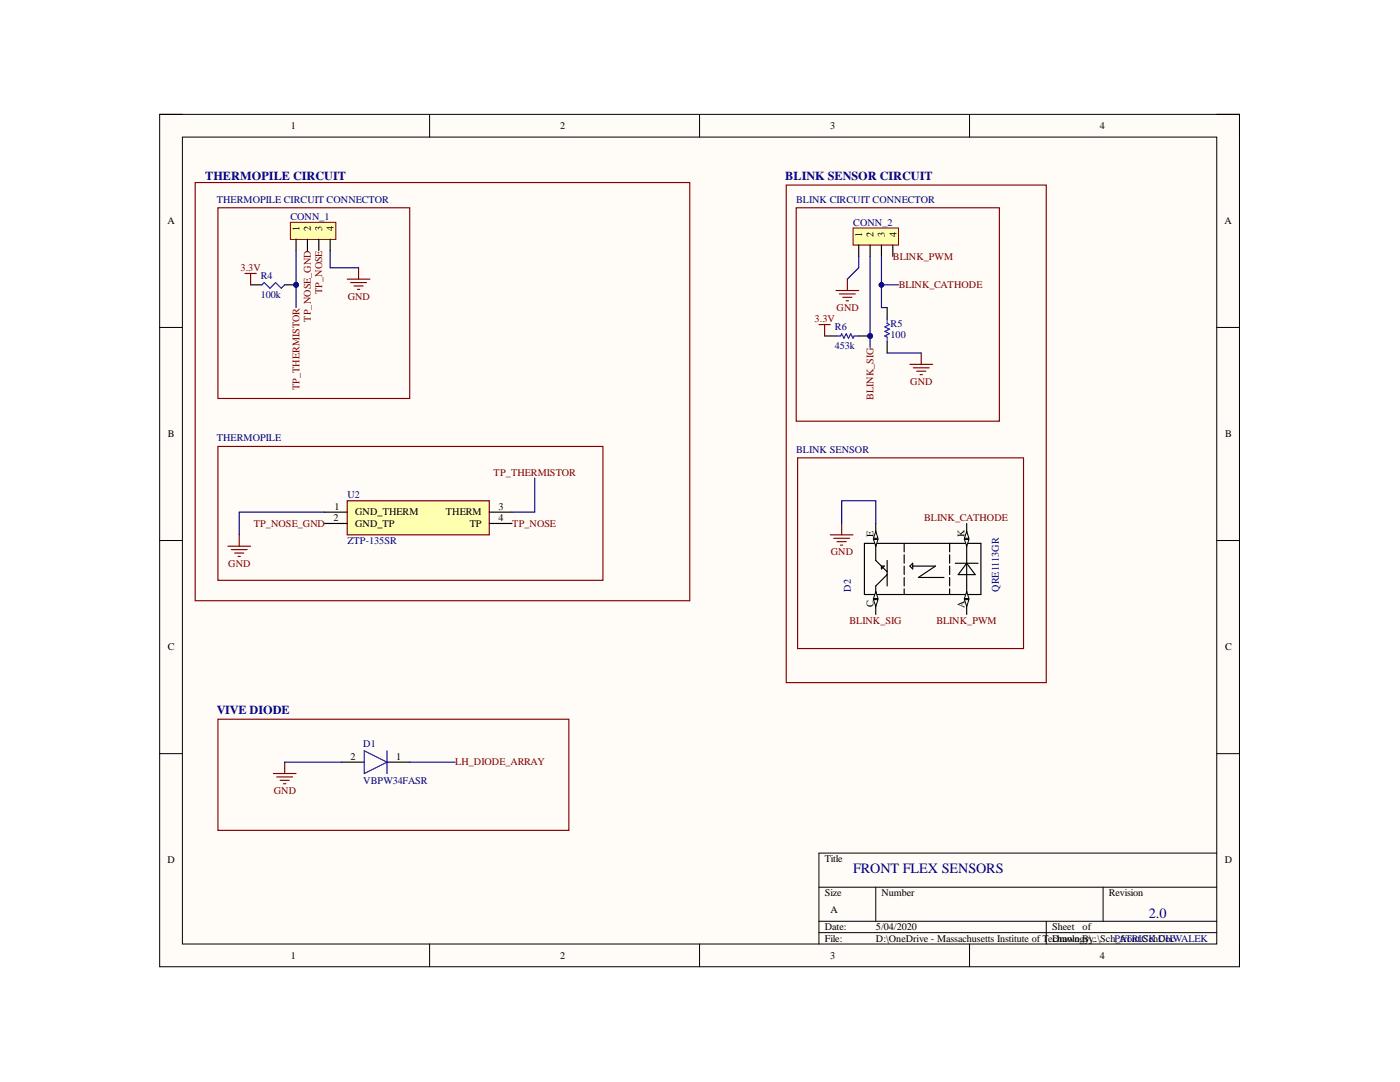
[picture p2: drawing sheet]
<svg xmlns="http://www.w3.org/2000/svg" width="279mm" height="216mm" viewBox="0 0 279 216" stroke-linecap="round" stroke-linejoin="round" font-family="sans-serif">
<path d="M31.9 22.8h215.5v170.1h-215.5z" fill-rule="evenodd" fill="#fffcf8"/>
<path d="M31.9 22.8h215.5v170.1h-215.5z" fill="none" stroke="#000" stroke-width=".2"/>
<path d="M36.4 27.4h206.4v161h-206.4z" fill-rule="evenodd" fill="#fffcf8"/>
<g fill="none" stroke="#000" stroke-width=".2">
<path d="M31.9 22.8h4.5M36.4 27.4h206.4v161h-206.4zM85.7 22.8v4.6M139.6 22.8v4.6M193.5 22.8v4.6M242.8 22.8h4.6v4.6M31.9 65.3h4.5M242.8 65.3h4.6M31.9 107.9h4.5M242.8 107.9h4.6M31.9 150.4h4.5M242.8 150.4h4.6"/>
<path d="M163.4 177h79.4M174.8 177v6.8M220.1 177v6.8M242.8 170.2h-79.4v18.2M85.7 188.4v4.5M139.6 188.4v4.5M163.4 183.8h79.4M163.4 186.1h79.4M193.5 188.4v4.5M208.8 183.8v4.6M247.4 188.4v4.5"/>
</g>
<path d="M69.3 99.9h28.3v6.8h-28.3z" fill-rule="evenodd" fill="#ffffb0"/>
<path d="M69.3 99.9h28.3v6.8h-28.3zM45.5 109h4.5M46.2 109.7h3.1M46.8 110.4h1.8M47.5 111h.5M47.7 106.7v2.3M54.5 154.3h4.6M55.2 155h3.2M55.9 155.7h1.8M56.6 156.4h.4M56.8 152.1v2.2" fill="none" stroke="#800000" stroke-width=".23"/>
<path d="M64.8 102.2h4.5M64.8 104.5h4.5M97.6 102.2h4.6M97.6 104.5h4.6M68.2 152.1h4.5M77.2 152.1h4.6" fill="none" stroke="#000" stroke-width=".23"/>
<path d="M72.7 149.8l4.5 2.3-4.5 2.2zM77.2 149.8v4.5" fill="none" stroke="#00f" stroke-width=".23"/>
<path d="M170.2 45.5h9.1v3.4h-9.1z" fill-rule="evenodd" fill="#ffffb0"/>
<path d="M170.2 45.5h9.1v3.4h-9.1z" fill="none" stroke="#800000" stroke-width=".2"/>
<path d="M171.4 48.9v2.3M173.6 48.9v2.3M175.9 48.9v2.3M178.2 48.9v2.3M177 61.4v2.2M177 68.2v2.2" fill="none" stroke="#000" stroke-width=".23"/>
<path d="M166.8 58h4.6M167.5 58.7h3.2M168.2 59.3h1.8M169.1 55.7v2.3M168.9 60h.4M181.6 72.7h4.5M182.3 73.4h3.1M182.9 74.1h1.9M183.6 74.8h.5M183.9 70.4v2.3" fill="none" stroke="#800000" stroke-width=".23"/>
<path d="M177 63.6v1l.5 .2-.9 .4 .9 .5-.9 .4 .9 .5-.9 .4 .4 .3v.9" fill="none" stroke="#00f" stroke-width=".23"/>
<path d="M58 44.4h9v3.4h-9z" fill-rule="evenodd" fill="#ffffb0"/>
<path d="M58 44.4h9v3.4h-9z" fill="none" stroke="#800000" stroke-width=".2"/>
<path d="M50 56.8h2.3M65.9 47.8v2.2" fill="none" stroke="#000" stroke-width=".23"/>
<path d="M52.3 56.8l.4-.4 1.2 1.1 1.1-1.1 1.1 1.1 .7-.7" fill="none" stroke="#00f" stroke-width=".23"/>
<path d="M48.9 54.6h2.2M50 54.6v2.2" fill="none" stroke="#800000" stroke-width=".23"/>
<circle cx="173.6" cy="67" r=".45" fill="#000080"/>
<circle cx="173.6" cy="67" r=".45" fill="none" stroke="#000080" stroke-width=".2"/>
<path d="M164.6 67h2.2M171.4 67h2.2" fill="none" stroke="#000" stroke-width=".23"/>
<circle cx="173.6" cy="67" r=".45" fill="#000080"/>
<circle cx="173.6" cy="67" r=".45" fill="none" stroke="#000080" stroke-width=".2"/>
<path d="M166.8 67h.9l.3-.4 .4 .9 .5-.9 .4 .9 .5-.9 .4 .9 .3-.5h.9" fill="none" stroke="#00f" stroke-width=".23"/>
<path d="M69.3 55.7h4.5M70 56.4h3.1M70.7 57.1h1.8M71.3 57.7h.5M71.6 53.4v2.3M163.4 64.8h2.3M164.6 64.8v2.2" fill="none" stroke="#800000" stroke-width=".23"/>
<g fill="none" stroke="#000" stroke-width=".23">
<path d="M172.5 108.4h23.3v10.2h-23.3zM174.8 108.4v3.4l1.1 1.2M175.9 113h.6l-.6 .5zM175.9 113l1.1 1.1M177 114.7l-2.2 2.2v1.7M177 111.8v5.1M180.4 108.4v1.7M180.4 110.7v1.7M180.4 113v1.7M180.4 115.2v1.7M180.4 117.5v1.1M181.6 113l.6-.6v1.1z"/>
<path d="M182.2 113h4.5l-3.4 2.2h5.1M189.5 108.4v1.7M189.5 110.7v1.7M189.5 113v1.7M189.5 115.2v1.7M189.5 117.5v1.1M190.7 112.4h4.5M192.9 112.4l1.7 2.3h-3.4zM192.9 109v13.6"/>
</g>
<path d="M192.9 118.1l.5 1.3h-.9z" fill="#f8fcff"/>
<path d="M192.9 118.1l.5 1.3h-.9z" fill="none" stroke="#000" stroke-width=".2"/>
<path d="M192.5 119.7h.9l-.5 1.3z" fill="#f8fcff"/>
<path d="M192.5 119.7h.9l-.5 1.3z" fill="none" stroke="#000" stroke-width=".2"/>
<path d="M192.9 104.5v4.5" fill="none" stroke="#000" stroke-width=".23"/>
<path d="M192.5 107.6h.9l-.5 1.4z" fill="#f8fcff"/>
<path d="M192.5 107.6h.9l-.5 1.4z" fill="none" stroke="#000" stroke-width=".2"/>
<path d="M192.9 106l.5 1.4h-.9z" fill="#f8fcff"/>
<path d="M192.9 106l.5 1.4h-.9z" fill="none" stroke="#000" stroke-width=".2"/>
<path d="M174.8 118.1v4.5" fill="none" stroke="#000" stroke-width=".23"/>
<path d="M174.8 118.1l.4 1.3h-.9z" fill="#f8fcff"/>
<path d="M174.8 118.1l.4 1.3h-.9z" fill="none" stroke="#000" stroke-width=".2"/>
<path d="M174.3 119.7h.9l-.4 1.3z" fill="#f8fcff"/>
<path d="M174.3 119.7h.9l-.4 1.3z" fill="none" stroke="#000" stroke-width=".2"/>
<path d="M174.8 104.5v4.5" fill="none" stroke="#000" stroke-width=".23"/>
<path d="M174.3 107.6h.9l-.4 1.4z" fill="#f8fcff"/>
<path d="M174.3 107.6h.9l-.4 1.4z" fill="none" stroke="#000" stroke-width=".2"/>
<path d="M174.8 106l.4 1.4h-.9z" fill="#f8fcff"/>
<path d="M174.8 106l.4 1.4h-.9z" fill="none" stroke="#000" stroke-width=".2"/>
<path d="M165.7 106.7h4.5M166.4 107.4h3.2M167.1 108.1h1.8M167.7 108.8h.5M168 104.5v2.2" fill="none" stroke="#800000" stroke-width=".23"/>
<path d="M59.1 50v11.4M171.4 51.2v2.2l-2.3 2.3M173.6 51.2v18.1M64.8 102.2h-17.1v4.5M56.8 152.1h11.4M81.8 152.1h9" fill="none" stroke="#000080" stroke-width=".23"/>
<circle cx="173.6" cy="67" r=".45" fill="#000080"/>
<circle cx="173.6" cy="67" r=".45" fill="none" stroke="#000080" stroke-width=".2"/>
<path d="M65.9 50v3.4h5.7M175.9 56.8h3.4M177 70.4h6.9" fill="none" stroke="#000080" stroke-width=".23"/>
<circle cx="175.9" cy="56.8" r=".45" fill="#000080"/>
<circle cx="175.9" cy="56.8" r=".45" fill="none" stroke="#000080" stroke-width=".2"/>
<path d="M175.9 51.2v10.2h1.1M106.7 95.4v6.8h-4.5M168 104.5v-4.6h6.8v4.6" fill="none" stroke="#000080" stroke-width=".23"/>
<circle cx="175.9" cy="56.8" r=".45" fill="#000080"/>
<circle cx="175.9" cy="56.8" r=".45" fill="none" stroke="#000080" stroke-width=".2"/>
<path d="M39 36.4h98.7v83.5h-98.7zM156.9 36.9h51.9v99.3h-51.9zM43.5 41.5h38.3v38h-38.3zM158.9 41.5h40.5v42.5h-40.5zM43.5 89.1h76.8v26.7h-76.8zM159.2 91.4h45.1v38h-45.1zM43.5 143.5h70v22.2h-70z" fill="none" stroke="#800000" stroke-width=".23"/>
<text font-size="9.9" fill="#000080" x="60.1" y="56.9">NLTP0NOSE0GND</text>
<g font-size="2.8" fill="#000080">
<text x="170.3" y="174.1">FRONT FLEX SENSORS</text>
<text x="229.3" y="183.2">2.0</text>
</g>
<g font-size="2.4" fill="#000080">
<text x="41" y="35.9">THERMOPILE CIRCUIT</text>
<text x="156.7" y="35.9">BLINK SENSOR CIRCUIT</text>
<text x="43.3" y="142.4">VIVE DIODE</text>
</g>
<g font-size="2">
<text x="58" y="25.7">1</text>
<text x="111.8" y="25.7">2</text>
<text x="165.7" y="25.7">3</text>
<text x="219.5" y="25.7">4</text>
<text x="33.4" y="44.8">A</text>
<text x="59.8" y="46.2" transform="rotate(-90 59.8 46.2)">1</text>
<text x="62" y="46.2" transform="rotate(-90 62 46.2)">2</text>
<text x="64.3" y="46.2" transform="rotate(-90 64.3 46.2)">3</text>
<text x="66.6" y="46.2" transform="rotate(-90 66.6 46.2)">4</text>
<text x="172" y="47.3" transform="rotate(-90 172 47.3)">1</text>
<text x="174.3" y="47.3" transform="rotate(-90 174.3 47.3)">2</text>
<text x="176.6" y="47.3" transform="rotate(-90 176.6 47.3)">3</text>
<text x="178.9" y="47.3" transform="rotate(-90 178.9 47.3)">4</text>
<text x="244.4" y="44.8">A</text>
<text x="33.5" y="87.3">B</text>
<text x="244.5" y="87.3">B</text>
<text x="66.8" y="101.8">1</text>
<text x="99.5" y="101.8">3</text>
<text x="66.6" y="104">2</text>
<text x="70.9" y="102.8">GND_THERM</text>
<text x="70.9" y="105.1">GND_TP</text>
<text x="89" y="102.8">THERM</text>
<text x="93.8" y="105.1">TP</text>
<text x="99.5" y="104">4</text>
<text x="174.3" y="107.2" transform="rotate(-90 174.3 107.2)">E</text>
<text x="192.5" y="107.2" transform="rotate(-90 192.5 107.2)">K</text>
<text x="174.3" y="121.2" transform="rotate(-90 174.3 121.2)">C</text>
<text x="192.5" y="121.3" transform="rotate(-90 192.5 121.3)">A</text>
<text x="33.5" y="129.8">C</text>
<text x="244.5" y="129.8">C</text>
<text x="69.9" y="151.7">2</text>
<text x="79.1" y="151.7">1</text>
<text x="33.4" y="172.3">D</text>
<text x="164.6" y="172">Title</text>
<text x="244.4" y="172.3">D</text>
<text x="164.6" y="178.9">Size</text>
<text x="175.9" y="178.9">Number</text>
<text x="221.3" y="178.9">Revision</text>
<text x="164.6" y="185.6">Date:</text>
<text x="165.7" y="182.2">A</text>
<text x="174.8" y="185.6">5/04/2020</text>
<text x="210" y="185.6">Sheet</text>
<text x="216.1" y="185.6">of</text>
<text x="58" y="191.3">1</text>
<text x="111.8" y="191.3">2</text>
<text x="164.6" y="187.9">File:</text>
<text x="165.7" y="191.3">3</text>
<text x="174.8" y="187.9">D:\OneDrive - Massachusetts Institute of T</text>
<text x="209.2" y="187.9">eDrawn y\..\Sch_front.SchDoc</text>
<text x="210.1" y="187.9">chnologBy:</text>
<text x="219.5" y="191.3">4</text>
</g>
<g font-size="2" fill="#000080">
<text x="43.3" y="40.5">THERMOPILE CIRCUIT CONNECTOR</text>
<text x="158.9" y="40.5">BLINK CIRCUIT CONNECTOR</text>
<text x="58" y="43.9">CONN_1</text>
<text x="170.3" y="45">CONN_2</text>
<text x="52.1" y="55.7">R4</text>
<text x="52.1" y="59.5">100k</text>
<text x="166.6" y="65.9">R6</text>
<text x="177.7" y="65.2">R5</text>
<text x="166.6" y="69.5">453k</text>
<text x="177.7" y="67.5">100</text>
<text x="43.3" y="88.1">THERMOPILE</text>
<text x="158.9" y="90.4">BLINK SENSOR</text>
<text x="69.3" y="99.5">U2</text>
<text x="69.3" y="108.5">ZTP-135SR</text>
<text x="169.8" y="118.1" transform="rotate(-90 169.8 118.1)">D2</text>
<text x="199.3" y="118.1" transform="rotate(-90 199.3 118.1)">QRE1113GR</text>
<text x="72.5" y="149.1">D1</text>
<text x="72.5" y="156.4">VBPW34FASR</text>
<text x="222.4" y="187.9">PATRICK CHWALEK</text>
</g>
<g font-size="2" fill="#800000">
<text x="178.2" y="51.8">BLINK_PWM</text>
<text x="48" y="54.1">3.3V</text>
<text x="64.3" y="58.7" transform="rotate(-90 64.3 58.7)">TP_NOSE</text>
<text x="69.4" y="59.8">GND</text>
<text x="179.4" y="57.5">BLINK_CATHODE</text>
<text x="62" y="64.2" transform="rotate(-90 62 64.2)">TP_NOSE_GND</text>
<text x="162.6" y="64.3">3.3V</text>
<text x="167" y="62">GND</text>
<text x="59.8" y="77.9" transform="rotate(-90 59.8 77.9)">TP_THERMISTOR</text>
<text x="181.7" y="76.8">GND</text>
<text x="174.3" y="79.8" transform="rotate(-90 174.3 79.8)">BLINK_SIG</text>
<text x="98.5" y="94.9">TP_THERMISTOR</text>
<text x="50.6" y="105.1">TP_NOSE_GND</text>
<text x="102.2" y="105.1">TP_NOSE</text>
<text x="184.4" y="104">BLINK_CATHODE</text>
<text x="45.6" y="113.1">GND</text>
<text x="165.8" y="110.8">GND</text>
<text x="169.5" y="124.4">BLINK_SIG</text>
<text x="186.9" y="124.4">BLINK_PWM</text>
<text x="90.9" y="152.7">LH_DIODE_ARRAY</text>
<text x="54.6" y="158.4">GND</text>
</g>
</svg>
